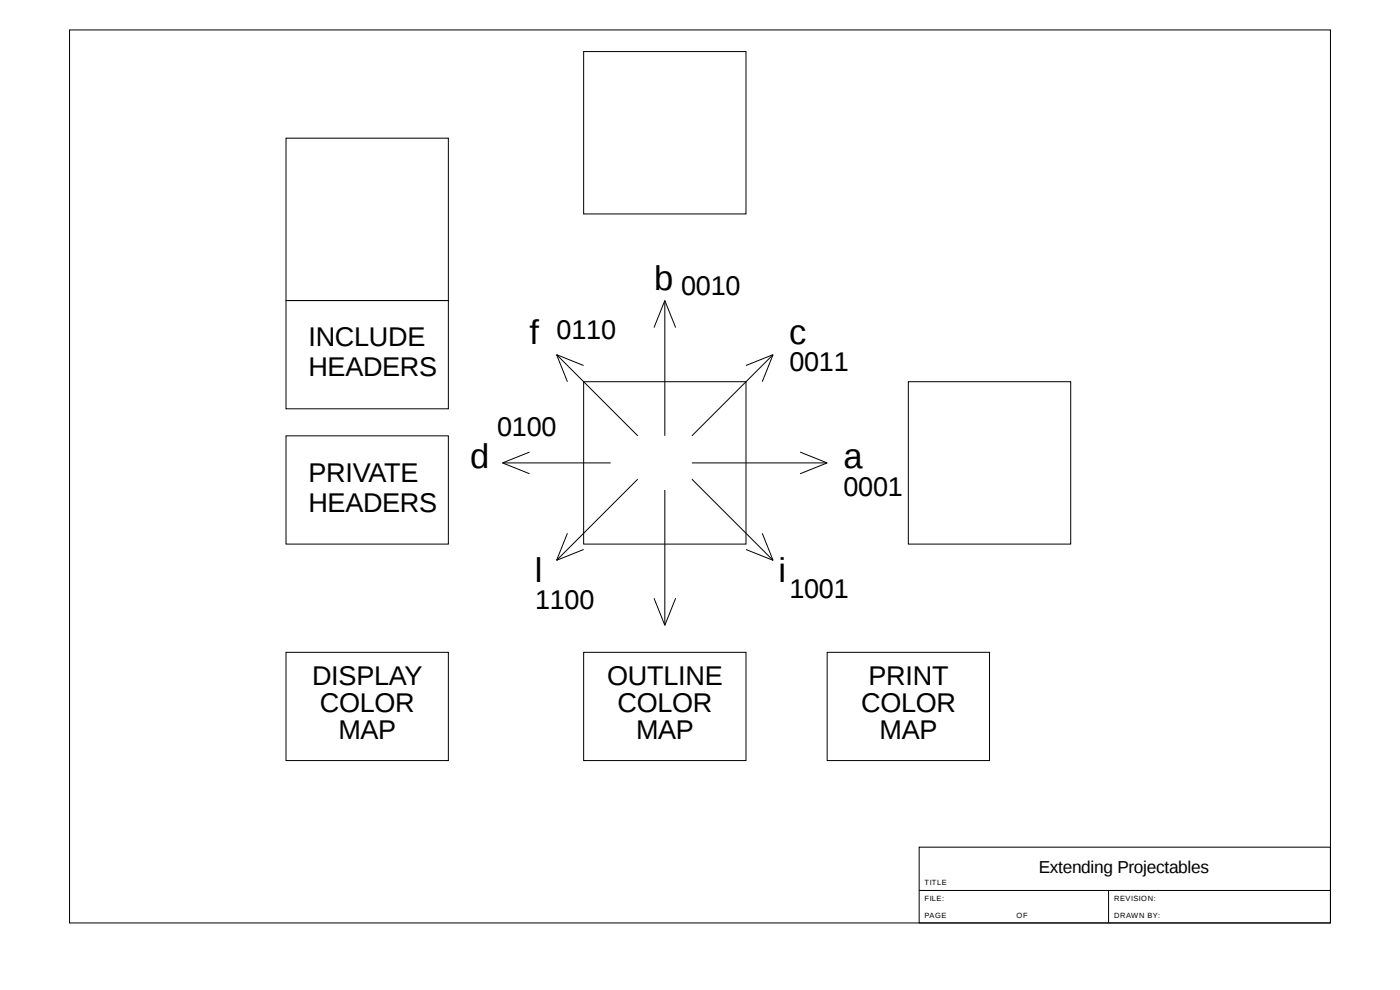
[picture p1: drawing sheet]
<svg xmlns="http://www.w3.org/2000/svg" width="297mm" height="210mm" viewBox="0 0 297 210" stroke-linecap="round" stroke-linejoin="round" font-family="sans-serif">
<g fill="none" stroke="#000" stroke-width=".21">
<path d="M14.8 6.3h267.4v189.5h-267.4zM123.8 10.9h34.5v34.5h-34.5zM60.7 29.3h34.4v34.5h-34.4zM60.7 63.8h34.4v22.9h-34.4zM118.1 75.2l5.7 2.3M118.1 75.2l17.2 17.3M118.1 75.2l2.3 5.8M141 63.8v28.7M141 63.8l2.3 5.7M141 63.8l-2.3 5.7M164 75.2l-17.2 17.3M164 75.2l-5.7 2.3"/>
<path d="M164 75.2l-2.3 5.8M60.7 92.5h34.4v22.9h-34.4zM106.6 98.2h23M106.6 98.2l5.7 2.3M112.3 95.9l-5.7 2.3M123.8 81h34.5v34.4h-34.5zM146.8 98.2h28.7M169.7 95.9l5.8 2.3M175.5 98.2l-5.8 2.3M192.7 81h34.4v34.4h-34.4zM120.4 113.1l-2.3 5.8M123.8 116.6l-5.7 2.3"/>
<path d="M135.3 101.6l-17.2 17.3M141 103.9v28.7M146.8 101.6l17.2 17.3M158.3 116.6l5.7 2.3M161.7 113.1l2.3 5.8M60.7 138.4h34.4v22.9h-34.4zM123.8 138.4h34.5v22.9h-34.5zM138.7 126.9l2.3 5.7M141 132.6h.1M143.3 126.9l-2.3 5.7M175.5 138.4h34.4v22.9h-34.4zM195 179.7h87.2v16.1h-87.2z"/>
<path d="M195 188.9h87.2M235.2 188.9v6.9"/>
</g>
<g font-size="7.3">
<text x="138.7" y="61.5">b</text>
<text x="112.3" y="73">f</text>
<text x="167.4" y="73">c</text>
<text x="99.7" y="99.4">d</text>
<text x="178.9" y="99.4">a</text>
<text x="113.5" y="123.5">l</text>
<text x="165.1" y="123.5">i</text>
</g>
<g font-size="5.7">
<text x="144.5" y="62.6">0010</text>
<text x="118.1" y="71.8">0110</text>
<text x="65.4" y="73.4">INCLUDE</text>
<text x="65.4" y="79.9">HEADERS</text>
<text x="167.5" y="78.7">0011</text>
<text x="105.5" y="92.5">0100</text>
<text x="65.4" y="102.1">PRIVATE</text>
<text x="178.9" y="105.1">0001</text>
<text x="65.4" y="108.6">HEADERS</text>
<text x="113.5" y="129.2">1100</text>
<text x="167.5" y="126.9">1001</text>
<text x="66.2" y="145.3">DISPLAY</text>
<text x="128.8" y="145.3">OUTLINE</text>
<text x="184.2" y="145.3">PRINT</text>
<text x="67.9" y="151">COLOR</text>
<text x="131" y="151">COLOR</text>
<text x="182.7" y="151">COLOR</text>
<text x="71.8" y="156.8">MAP</text>
<text x="134.9" y="156.8">MAP</text>
<text x="186.6" y="156.8">MAP</text>
</g>
<text font-size="3.7" x="220.4" y="185.3">Extending Projectables</text>
<g font-size="1.6">
<text x="196.1" y="191.2">FILE:</text>
<text x="196.1" y="187.7">TITLE</text>
<text x="236.3" y="191.2">REVISION:</text>
<text x="196.1" y="194.6">PAGE</text>
<text x="215.7" y="194.6">OF</text>
<text x="236.3" y="194.6">DRAWN BY:</text>
</g>
</svg>
